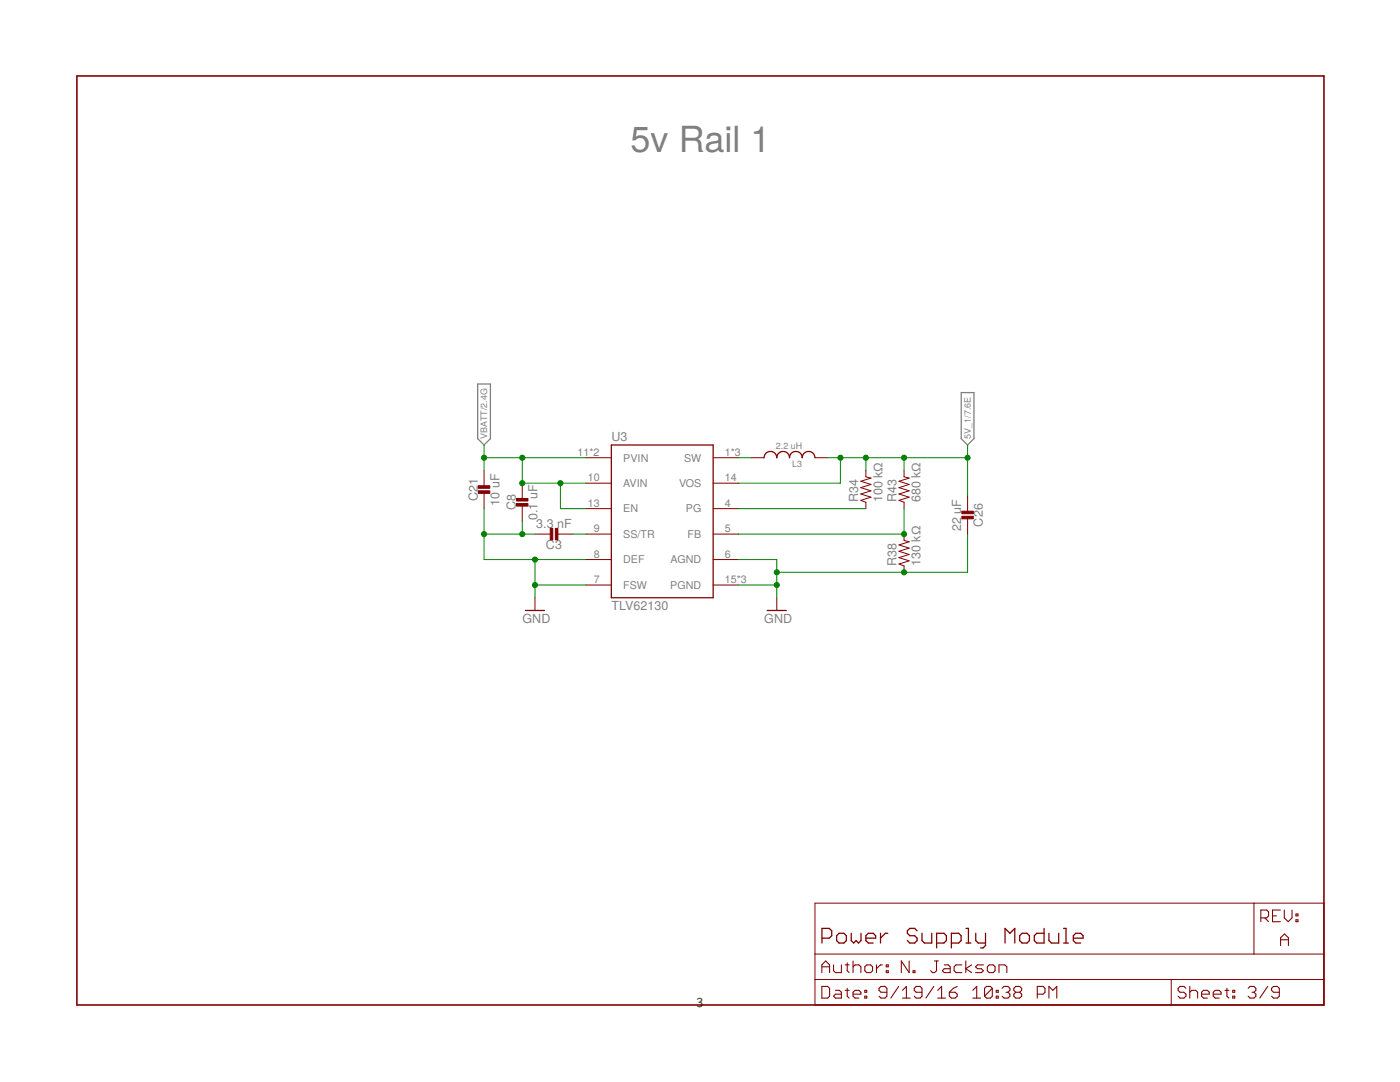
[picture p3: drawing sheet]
<svg xmlns="http://www.w3.org/2000/svg" width="279mm" height="216mm" viewBox="0 0 279 216" stroke-linecap="round" stroke-linejoin="round" font-family="sans-serif">
<path d="M95.3 76.6h2.6v10.9l-1.3 1.3-1.3-1.3zM191.8 78.3h2.6v9.2l-1.3 1.3-1.3-1.3z" fill="none" stroke="#808080" stroke-width=".25"/>
<path d="M15.3 15.2h248.9v185.3h-248.9z" fill="none" stroke="#800000" stroke-width=".32"/>
<g fill="none" stroke="#800000" stroke-width=".2">
<path d="M96.6 93.9v3M96.6 98.2v3.3M104.2 96.4v3.1M116.9 91.3h5.1M116.9 96.4h5.1M142.3 91.3h5.1M142.3 96.4h5.1M149.9 91.3h2.6M162.6 91.3h2.6M172.8 93.9v1.2l1 .3-2 .6 2 .7-2 .6 2 .6-2 .7 2 .6-2 .6 1 .4v1.3M180.4 93.9v1.2l1 .3-2 .6 2 .7-2 .6 2 .6-2 .7 2 .6-2 .6 1 .4v1.3M193.1 99v3.3"/>
<path d="M104.2 100.7v3.3M106.8 106.6h3M106.8 119.3v2.5M111.1 106.6h3.3M116.9 101.5h5.1M116.9 106.6h5.1M116.9 111.7h5.1M116.9 116.7h5.1M142.3 101.5h5.1M142.3 106.6h5.1M142.3 111.7h5.1M142.3 116.7h5.1"/>
<path d="M155 119.3v2.5M180.4 106.6v1.2l1 .3-2 .6 2 .7-2 .6 2 .6-2 .7 2 .6-2 .6 1 .4v1.3M193.1 103.5v3.1M162.6 180.2h101.6v20.3h-101.6zM162.6 195.5h101.6M162.6 190.4h101.6M233.7 195.5v5M250.3 180.2v10.2"/>
</g>
<g fill="none" stroke="#800000" stroke-width=".21">
<path d="M164 194.1v-1.6l.8-.8 .8 .8v1.6M164 196.8h1.2l.4 .4v1.6l-.4 .4h-1.2zM164 192.9h1.6M166.3 192.5v1.2l.4 .4h1.2v-1.6M166.7 197.6h.8l.4 .4v1.2h-1.2l-.4-.4 .4-.4h1.2M168.7 197.6h.8M168.7 192.5h.8M169.1 192.1v1.6l.4 .4M169.1 197.2v1.6l.4 .4M170.2 198.4h1.6v-.4l-.4-.4h-.8l-.4 .4v.8l.4 .4h.8M170.2 191.7v2.4M170.2 192.9l.4-.4h.8l.4 .4v1.2"/>
<path d="M172.6 198.8h.4v.4h-.4zM172.6 197.6h.4v.4h-.4zM173 192.5h.8l.3 .4v.8l-.3 .4h-.8l-.4-.4v-.8zM174.9 192.5v1.6M176.1 192.5h-.4l-.8 .8M176.9 192.5h.4v.4h-.4zM176.9 193.7h.4v.4h-.4zM177 198h-1.2l-.4-.4v-.4l.4-.4h.8l.4 .4v1.6l-.4 .4h-.8l-.4-.4M179.3 196.8l-1.5 2.4M180.1 199.2h1.6M180.1 197.6l.8-.8v2.4M181.4 191.7v2.4l-1.5-2.4v2.4"/>
<path d="M182.2 193.7h.4v.4h-.4zM184 198h-1.2l-.3-.4v-.4l.3-.4h.8l.4 .4v1.6l-.4 .4h-.8l-.3-.4M186.4 196.8l-1.6 2.4M186.5 191.7h.8M186.9 191.7v2l-.4 .4h-.4l-.4-.4M187.1 199.2h1.6M187.1 197.6l.8-.8v2.4M188.4 192.5h.8l.4 .4v1.2h-1.2l-.3-.4 .3-.4h1.2M189.5 198h1.1l.4 .4v.4l-.4 .4h-.7l-.4-.4zM191 196.8l-.8 .4-.7 .8M192 192.5h-1.2l-.4 .4v.8l.4 .4h1.2M192.7 191.7v2.4"/>
<path d="M193.9 192.5l-1.2 .8 1.2 .8M194.1 199.2h1.6M194.1 197.6l.8-.8v2.4M196.3 192.5h-1.2l-.4 .4 .4 .4h.8l.4 .4-.4 .4h-1.2M197 192.9l.4-.4h.8l.4 .4v.8l-.4 .4h-.8l-.4-.4zM198 197.2v1.6l-.3 .4h-.8l-.4-.4M198 197.2l-.3-.4h-.8l-.4 .4v1.6M198 197.2l-1.5 1.6M198.8 198.8h.4v.4h-.4zM198.8 197.6h.4v.4h-.4zM199.4 194.1v-1.6h1.1l.4 .4v1.2M200 197.2l.4-.4h.8l.3 .4v.4l-.3 .4"/>
<path d="M200.8 198h.4M201.2 198l.3 .4v.4l-.3 .4h-.8l-.4-.4M202.7 198l-.4 .4v.4l.4 .4h.8l.4-.4v-.4l-.4-.4M202.7 198l-.4-.4v-.4l.4-.4h.8l.4 .4v.4l-.4 .4M202.7 198h.8M207 198.4h1.2l.4-.4v-.8l-.4-.4h-1.2v2.4M209.3 199.2v-2.4l.8 .8 .8-.8v2.4M236.7 197.2l-.4-.4h-.8l-.4 .4v.4l.4 .4h.8l.4 .4v.4l-.4 .4h-.8l-.4-.4M237.4 198l.4-.4h.8l.4 .4v1.2M237.4 196.8v2.4M239.8 198.4h1.5v-.4l-.3-.4h-.8l-.4 .4v.8l.4 .4h.8M242.1 198.4h1.6v-.4l-.4-.4h-.8l-.4 .4v.8l.4 .4h.8"/>
<path d="M244.5 197.6h.8M244.9 197.2v1.6l.4 .4M246 198.8h.4v.4h-.4zM246 197.6h.4v.4h-.4zM249.1 197.2l.4-.4h.8l.3 .4v.4l-.3 .4M249.9 198h.4M250.3 198l.3 .4v.4l-.3 .4h-.8l-.4-.4M251.6 183.2h1.2l.4-.4v-.8l-.4-.4h-1.2v2.3M252.4 183.2l.8 .7M253 196.8l-1.6 2.4M254 182.8h.7M255.3 198h-1.2l-.3-.4v-.4l.3-.4h.8l.4 .4v1.6l-.4 .4h-.8l-.3-.4"/>
<path d="M255.5 181.6h-1.5v2.3h1.5M255.6 188.7v-1.6l.7-.7 .8 .7v1.6M255.6 187.5h1.5M256.3 181.6v1.6l.8 .7 .8-.7v-1.6M258.6 183.5h.4v.4h-.4zM258.6 182.4h.4v.4h-.4z"/>
</g>
<g fill="none" stroke="#800000" stroke-width=".25">
<path d="M122 88.8h20.3v30.5h-20.3zM152.5 91.3a1.27 1.27 0 0 1 1.3-1.2 1.27 1.27 0 0 1 1.2 1.2 1.27 1.27 0 0 1 1.3-1.2 1.27 1.27 0 0 1 1.3 1.2 1.27 1.27 0 0 1 1.2-1.2 1.27 1.27 0 0 1 1.3 1.2 1.27 1.27 0 0 1 1.3-1.2 1.27 1.27 0 0 1 1.2 1.2M104.9 121.8h3.8M153.1 121.8h3.8M164 187.2h1.5l.5-.5v-1l-.5-.4h-1.5v2.9M167 186.7l.4-.5h1l.5 .5v1l-.5 .5h-1l-.4-.5zM169.9 186.2v1.5l.5 .5 .5-.5 .4 .5 .5-.5v-1.5M172.8 187.2h2v-.5l-.5-.5h-1l-.5 .5v1l.5 .5h1M175.7 186.2v2M177.2 186.2h-.5l-1 1M183 185.7l-.5-.4h-.9l-.5 .4v.5l.5 .5h.9l.5 .5v.5l-.5 .5h-.9l-.5-.5M184 186.2v1.5l.5 .5h1.4v-2"/>
<path d="M186.9 188.2h1.5l.5-.5v-1l-.5-.5h-1.5v2.9M189.9 188.2h1.4l.5-.5v-1l-.5-.5h-1.4v2.9M192.8 185.3h.5v2.9M192.8 188.2h1M194.7 186.2v1.5l.5 .5h1.5M196.7 186.2v2.5l-.5 .4h-.5M200.6 188.2v-2.9l.9 .9 1-.9v2.9M203.5 186.7l.5-.5h1l.4 .5v1l-.4 .5h-1l-.5-.5zM208.4 185.3v2.9h-1.5l-.5-.5v-1l.5-.5h1.5M209.3 186.2v1.5l.5 .5h1.5v-2M212.3 185.3h.4v2.9M212.3 188.2h.9"/>
<path d="M214.2 187.2h2v-.5l-.5-.5h-1l-.5 .5v1l.5 .5h1"/>
</g>
<g fill="#800000" stroke="#800000" stroke-width=".2">
<path d="M95.5 96.9h2.2v.5h-2.2z"/>
<path d="M95.5 97.9h2.2v.5h-2.2z"/>
<path d="M103.1 99.5h2.3v.5h-2.3z"/>
<path d="M103.1 100.5h2.3v.5h-2.3z"/>
<path d="M109.8 105.4h.5v2.3h-.5z"/>
<path d="M110.8 105.4h.5v2.3h-.5z"/>
<path d="M192 103h2.2v.5h-2.2z"/>
<path d="M192 102h2.2v.5h-2.2z"/>
</g>
<g fill="none" stroke="#008000" stroke-width=".2">
<path d="M96.6 88.8v5.1M96.6 91.3h20.3M104.2 91.3v5.1h12.7M111.8 96.4v5.1h5.1M147.4 91.3h2.5M165.2 91.3h27.9M167.7 91.3v5.1h-20.3M172.8 91.3v2.6M180.4 91.3v2.6M193.1 88.8v10.2M96.6 101.5v10.2h20.3M96.6 106.6h10.2"/>
<path d="M104.2 104v2.6M106.8 111.7v7.6M106.8 116.7h10.1M114.4 106.6h2.5M147.4 111.7h7.6v7.6M147.4 116.7h7.6M147.4 101.5h25.4M180.4 101.5v5.1h-33M193.1 106.6v7.6h-38.1"/>
</g>
<g fill="#008000" stroke="#008000" stroke-width=".2">
<circle cx="106.8" cy="116.7" r=".51"/>
<circle cx="104.2" cy="106.6" r=".51"/>
<circle cx="106.8" cy="111.7" r=".51"/>
<circle cx="96.6" cy="106.6" r=".51"/>
<circle cx="155" cy="116.7" r=".51"/>
<circle cx="155" cy="114.2" r=".51"/>
<circle cx="180.4" cy="114.2" r=".51"/>
<circle cx="104.2" cy="91.3" r=".51"/>
<circle cx="104.2" cy="96.4" r=".51"/>
<circle cx="111.8" cy="96.4" r=".51"/>
<circle cx="96.6" cy="91.3" r=".51"/>
<circle cx="180.4" cy="106.6" r=".51"/>
<circle cx="167.7" cy="91.3" r=".51"/>
<circle cx="172.8" cy="91.3" r=".51"/>
<circle cx="180.4" cy="91.3" r=".51"/>
<circle cx="193.1" cy="91.3" r=".51"/>
</g>
<text font-size="7.2" fill="#808080" x="125.8" y="30.4">5v Rail 1</text>
<text font-size="2.7" x="139" y="200.9">3</text>
<g font-size="2.5" fill="#808080">
<text x="122" y="88">U3</text>
<text x="95.3" y="100" transform="rotate(-90 95.3 100)">C21</text>
<text x="99.7" y="100.9" transform="rotate(-90 99.7 100.9)">10 uF</text>
<text x="103" y="101.8" transform="rotate(-90 103 101.8)">C8</text>
<text x="171.3" y="100.2" transform="rotate(-90 171.3 100.2)">R34</text>
<text x="176.1" y="100.2" transform="rotate(-90 176.1 100.2)">100 kΩ</text>
<text x="178.9" y="100.2" transform="rotate(-90 178.9 100.2)">R43</text>
<text x="183.7" y="100.2" transform="rotate(-90 183.7 100.2)">680 kΩ</text>
<text x="107" y="105.3">3.3 nF</text>
<text x="107.3" y="103.8" transform="rotate(-90 107.3 103.8)">0.1 uF</text>
<text x="191.8" y="106" transform="rotate(-90 191.8 106)">22 uF</text>
<text x="196.2" y="105.1" transform="rotate(-90 196.2 105.1)">C26</text>
<text x="109" y="109.6">C3</text>
<text x="178.9" y="112.9" transform="rotate(-90 178.9 112.9)">R38</text>
<text x="183.7" y="112.9" transform="rotate(-90 183.7 112.9)">130 kΩ</text>
<text x="104.2" y="124.4">GND</text>
<text x="122" y="121.8">TLV62130</text>
<text x="152.5" y="124.4">GND</text>
</g>
<g font-size="2.1" fill="#808080">
<text x="115.3" y="91">11*2</text>
<text x="124.4" y="92.1">PVIN</text>
<text x="136.6" y="92.1">SW</text>
<text x="144.7" y="91">1*3</text>
<text x="117.3" y="96.1">10</text>
<text x="117.3" y="101.1">13</text>
<text x="124.4" y="97.2">AVIN</text>
<text x="135.5" y="97.2">VOS</text>
<text x="144.7" y="96.1">14</text>
<text x="144.7" y="101.1">4</text>
<text x="118.5" y="106.2">9</text>
<text x="124.4" y="102.3">EN</text>
<text x="124.4" y="107.3">SS/TR</text>
<text x="136.9" y="102.3">PG</text>
<text x="137.2" y="107.3">FB</text>
<text x="144.7" y="106.2">5</text>
<text x="118.5" y="111.3">8</text>
<text x="124.4" y="112.4">DEF</text>
<text x="133.8" y="112.4">AGND</text>
<text x="144.7" y="111.3">6</text>
<text x="118.5" y="116.4">7</text>
<text x="124.4" y="117.5">FSW</text>
<text x="133.7" y="117.5">PGND</text>
<text x="144.7" y="116.4">15*3</text>
</g>
<g font-size="1.8" fill="#808080">
<text x="97.2" y="87.5" transform="rotate(-90 97.2 87.5)">VBATT/2.4G</text>
<text x="154.8" y="89.6">2.2 uH</text>
<text x="193.7" y="87.5" transform="rotate(-90 193.7 87.5)">5V_1/7.6E</text>
<text x="158.1" y="93.1">L3</text>
</g>
</svg>
